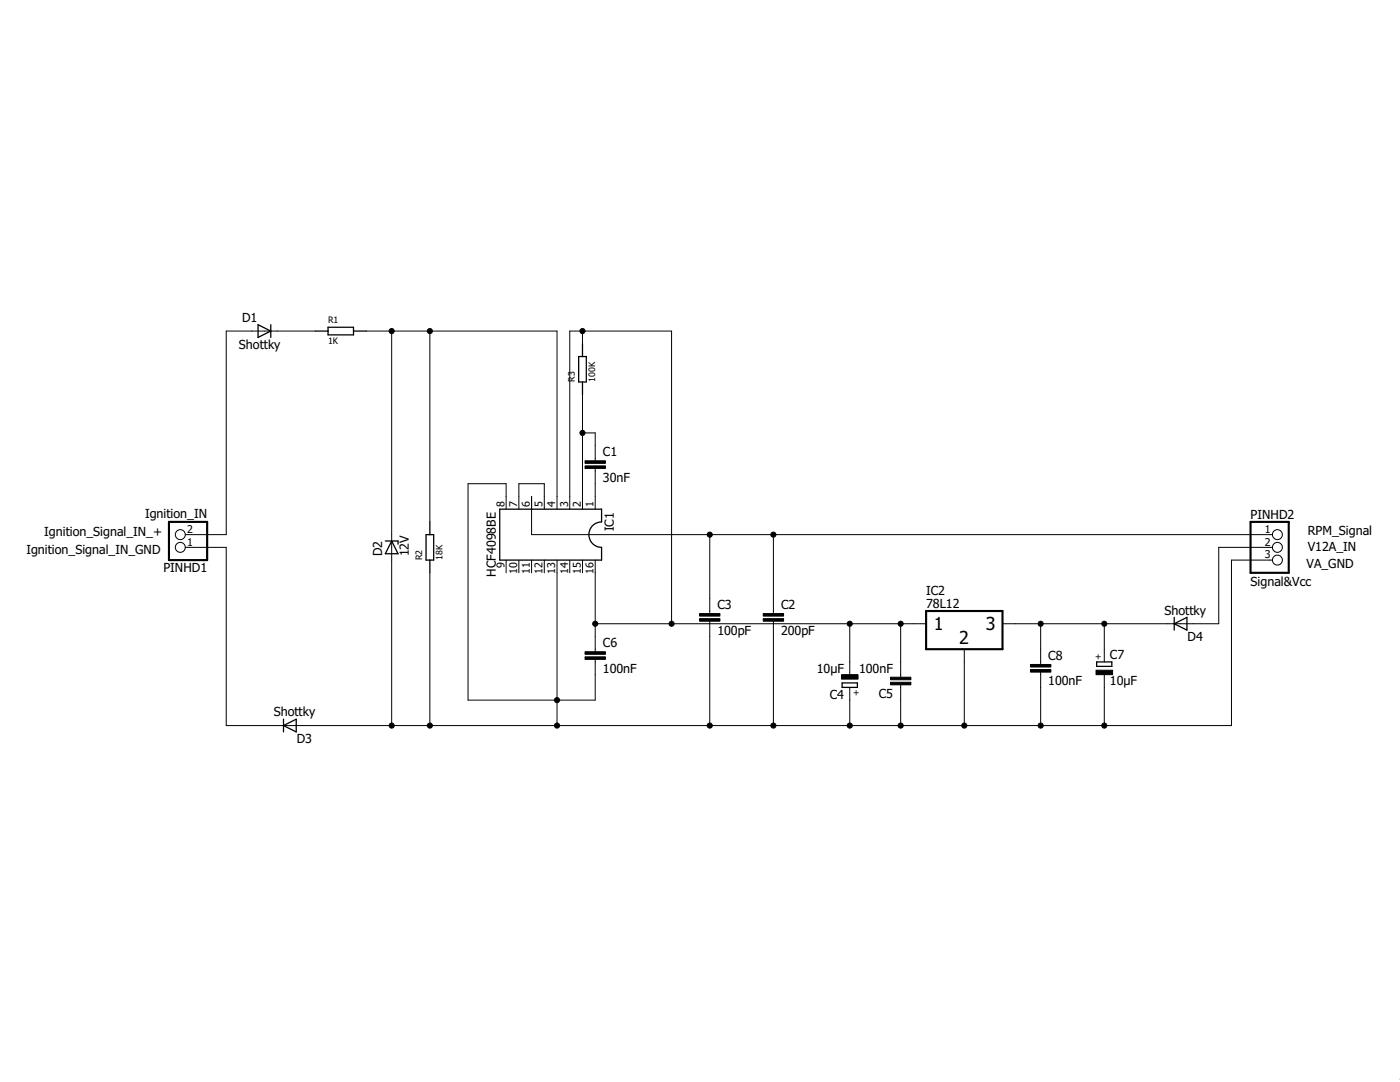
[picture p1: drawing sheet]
<svg xmlns="http://www.w3.org/2000/svg" width="279mm" height="216mm" viewBox="0 0 279 216" stroke-linecap="round" stroke-linejoin="round" font-family="sans-serif">
<g fill="none" stroke="#000" stroke-width=".25">
<path d="M51.5 64.8l2.5 1.3-2.5 1.2zM54 64.8v2.5M62.9 66.1h2.6M65.5 65.3h5v1.5h-5zM70.5 66.1h2.6M115.5 71.1h1.5v5.1h-1.5zM116.2 68.6v2.5M116.2 76.2v2.6M76.9 107.9h2.5v.7M78.2 107.9l1.2 2.6h-2.5zM85 106.7h1.6v5.1h-1.6zM85.8 104.1v2.6"/>
<path d="M85.8 111.8v2.5M99.7 101.6h20.4v2.5a2.54 2.54 0 0 0-2.6 2.6 2.54 2.54 0 0 0 2.6 2.5v2.6h-20.4zM168.1 136.3h3v.9h-3zM218.9 132.1h3v.9h-3zM234.3 124.5l2.6-1.3v2.5zM234.3 123.2v2.5M56.6 144.8l2.5-1.3v2.5zM56.6 143.5v2.5"/>
</g>
<g fill="none" stroke="#000" stroke-width=".2">
<path d="M62.9 66.1h-17.8v40.6h-8.1M73.1 66.1h38.1v35.5M78.2 66.1v78.7M85.8 66.1v38M116.2 66.1v2.5M116.2 78.8v22.8M106.1 99.1v7.6h147.9M116.2 86.4h2.6v5.6M118.8 93.5v8.1M37 109.2h8.1v35.6h200.7v-33h8.2M85.8 114.3v30.5M101 101.6v-5.1h-7.6v43.2h25.4v-8.1"/>
<path d="M101 111.8v2.5M103.5 101.6v-5.1h5.1v5.1M103.5 111.8v2.5M106.1 111.8v2.5M108.6 111.8v2.5M111.2 111.8v33M113.7 101.6v-35.5h20.3v58.4M113.7 111.8v2.5M116.2 111.8v2.5M118.8 111.8v18.2M141.6 106.7v15.7M154.3 106.7v15.7"/>
<path d="M254 109.2h-10.8v15.3h-43.1M118.8 124.5h66M141.6 124v20.8M154.3 124v20.8M169.6 124.5v10.1M169.6 137.2v7.6M179.7 124.5v10.6M179.7 136.7v8.1M192.4 129.5v15.3M207.7 124.5v8.1M207.7 134.1v10.7M220.4 124.5v7.6"/>
<path d="M220.4 134.6v10.2"/>
<circle cx="36" cy="109.2" r=".99"/>
<circle cx="36" cy="106.7" r=".99"/>
<circle cx="254.9" cy="106.7" r=".99"/>
<circle cx="254.9" cy="111.8" r=".99"/>
<circle cx="254.9" cy="109.2" r=".99"/>
</g>
<g fill="#000" stroke="#000" stroke-width=".2">
<path d="M116.8 93h4v.5h-4zM116.8 91.9h4v.6h-4zM116.8 131.1h4v.5h-4zM116.8 130h4v.6h-4zM139.6 123.4h4.1v.6h-4.1zM139.6 122.4h4.1v.5h-4.1zM152.3 123.4h4.1v.6h-4.1zM152.3 122.4h4.1v.5h-4.1zM167.9 134.6h3.3v.9h-3.3zM177.7 135.1h4.1v.5h-4.1zM177.7 136.1h4.1v.6h-4.1zM205.7 133.6h4v.5h-4z"/>
<path d="M205.7 132.6h4v.5h-4zM218.7 133.7h3.3v.9h-3.3z"/>
</g>
<path d="M33.7 104.1h7.6v7.7h-7.6zM249.6 104.1h7.6v10.2h-7.6zM184.8 121.9h15.3v7.6h-15.3z" fill="none" stroke="#000" stroke-width=".42"/>
<g fill="#000" stroke="#000" stroke-width=".2">
<circle cx="78.2" cy="66.1" r=".51"/>
<circle cx="85.8" cy="66.1" r=".51"/>
<circle cx="116.2" cy="66.1" r=".51"/>
<circle cx="116.2" cy="86.4" r=".51"/>
<circle cx="141.6" cy="106.7" r=".51"/>
<circle cx="154.3" cy="106.7" r=".51"/>
<circle cx="111.2" cy="139.7" r=".51"/>
<circle cx="118.8" cy="124.5" r=".51"/>
<circle cx="134" cy="124.5" r=".51"/>
<circle cx="169.6" cy="124.5" r=".51"/>
<circle cx="179.7" cy="124.5" r=".51"/>
<circle cx="207.7" cy="124.5" r=".51"/>
<circle cx="220.4" cy="124.5" r=".51"/>
<circle cx="78.2" cy="144.8" r=".51"/>
<circle cx="85.8" cy="144.8" r=".51"/>
<circle cx="111.2" cy="144.8" r=".51"/>
<circle cx="141.6" cy="144.8" r=".51"/>
<circle cx="154.3" cy="144.8" r=".51"/>
<circle cx="169.6" cy="144.8" r=".51"/>
<circle cx="179.7" cy="144.8" r=".51"/>
<circle cx="192.4" cy="144.8" r=".51"/>
<circle cx="207.7" cy="144.8" r=".51"/>
<circle cx="220.4" cy="144.8" r=".51"/>
</g>
<g font-size="3.6">
<text x="186.3" y="125.7">1</text>
<text x="196.8" y="125.7">3</text>
<text x="191.4" y="128.5">2</text>
</g>
<text font-size="3.5" x="279.4" y="214.9">/</text>
<g font-size="2.5">
<text x="48.3" y="64.3">D1</text>
<text x="47.7" y="69.6">Shottky</text>
<text x="120.3" y="91.1">C1</text>
<text x="120.3" y="96.1">30nF</text>
<text x="8.8" y="106.9">Ignition_Signal_IN_+</text>
<text x="29" y="103.4">Ignition_IN</text>
<text x="122.5" y="106" transform="rotate(-90 122.5 106)">IC1</text>
<text x="249.6" y="103.5">PINHD2</text>
<text x="261" y="106.7">RPM_Signal</text>
<text x="5.3" y="110.5">Ignition_Signal_IN_GND</text>
<text x="76.3" y="111" transform="rotate(-90 76.3 111)">D2</text>
<text x="81.6" y="111" transform="rotate(-90 81.6 111)">12V</text>
<text x="260.8" y="113.3">VA_GND</text>
<text x="261" y="110">V12A_IN</text>
<text x="32.6" y="114.2">PINHD1</text>
<text x="99" y="115" transform="rotate(-90 99 115)">HCF4098BE</text>
<text x="184.8" y="118.7">IC2</text>
<text x="249.6" y="116.8">Signal&amp;Vcc</text>
<text x="143.2" y="121.5">C3</text>
<text x="155.9" y="121.5">C2</text>
<text x="184.8" y="121.3">78L12</text>
<text x="232.4" y="122.7">Shottky</text>
<text x="120.3" y="129.2">C6</text>
<text x="143.2" y="126.6">100pF</text>
<text x="155.9" y="126.6">200pF</text>
<text x="209.2" y="131.7">C8</text>
<text x="221.5" y="131.6">C7</text>
<text x="237" y="128">D4</text>
<text x="120.3" y="134.2">100nF</text>
<text x="163" y="134.3">10µF</text>
<text x="171.4" y="134.2">100nF</text>
<text x="209.2" y="136.8">100nF</text>
<text x="221.5" y="136.7">10µF</text>
<text x="54.6" y="143">Shottky</text>
<text x="165.6" y="139.4">C4</text>
<text x="175.4" y="139.3">C5</text>
<text x="59.2" y="148.3">D3</text>
</g>
<g font-size="2.1">
<text x="100.7" y="101.3" transform="rotate(-90 100.7 101.3)">8</text>
<text x="103.2" y="101.3" transform="rotate(-90 103.2 101.3)">7</text>
<text x="105.7" y="101.3" transform="rotate(-90 105.7 101.3)">6</text>
<text x="108.3" y="101.3" transform="rotate(-90 108.3 101.3)">5</text>
<text x="110.8" y="101.3" transform="rotate(-90 110.8 101.3)">4</text>
<text x="113.4" y="101.3" transform="rotate(-90 113.4 101.3)">3</text>
<text x="115.9" y="101.3" transform="rotate(-90 115.9 101.3)">2</text>
<text x="118.4" y="101.3" transform="rotate(-90 118.4 101.3)">1</text>
<text x="37.3" y="106.3">2</text>
<text x="252.4" y="106.3">1</text>
<text x="37.3" y="108.9">1</text>
<text x="100.7" y="113.3" transform="rotate(-90 100.7 113.3)">9</text>
<text x="252.4" y="108.9">2</text>
<text x="252.4" y="111.4">3</text>
<text x="103.2" y="114.4" transform="rotate(-90 103.2 114.4)">10</text>
<text x="105.7" y="114.4" transform="rotate(-90 105.7 114.4)">11</text>
<text x="108.3" y="114.4" transform="rotate(-90 108.3 114.4)">12</text>
<text x="110.8" y="114.4" transform="rotate(-90 110.8 114.4)">13</text>
<text x="113.4" y="114.4" transform="rotate(-90 113.4 114.4)">14</text>
<text x="115.9" y="114.4" transform="rotate(-90 115.9 114.4)">15</text>
<text x="118.4" y="114.4" transform="rotate(-90 118.4 114.4)">16</text>
</g>
<g font-size="1.8">
<text x="65.5" y="64.5">R1</text>
<text x="65.5" y="68.6">1K</text>
<text x="114.7" y="76.2" transform="rotate(-90 114.7 76.2)">R3</text>
<text x="118.8" y="76.2" transform="rotate(-90 118.8 76.2)">100K</text>
<text x="84.3" y="111.8" transform="rotate(-90 84.3 111.8)">R2</text>
<text x="88.3" y="111.8" transform="rotate(-90 88.3 111.8)">18K</text>
<text x="219.8" y="131.7" transform="rotate(-90 219.8 131.7)">+</text>
<text x="171.4" y="138.9" transform="rotate(-90 171.4 138.9)">+</text>
</g>
</svg>
